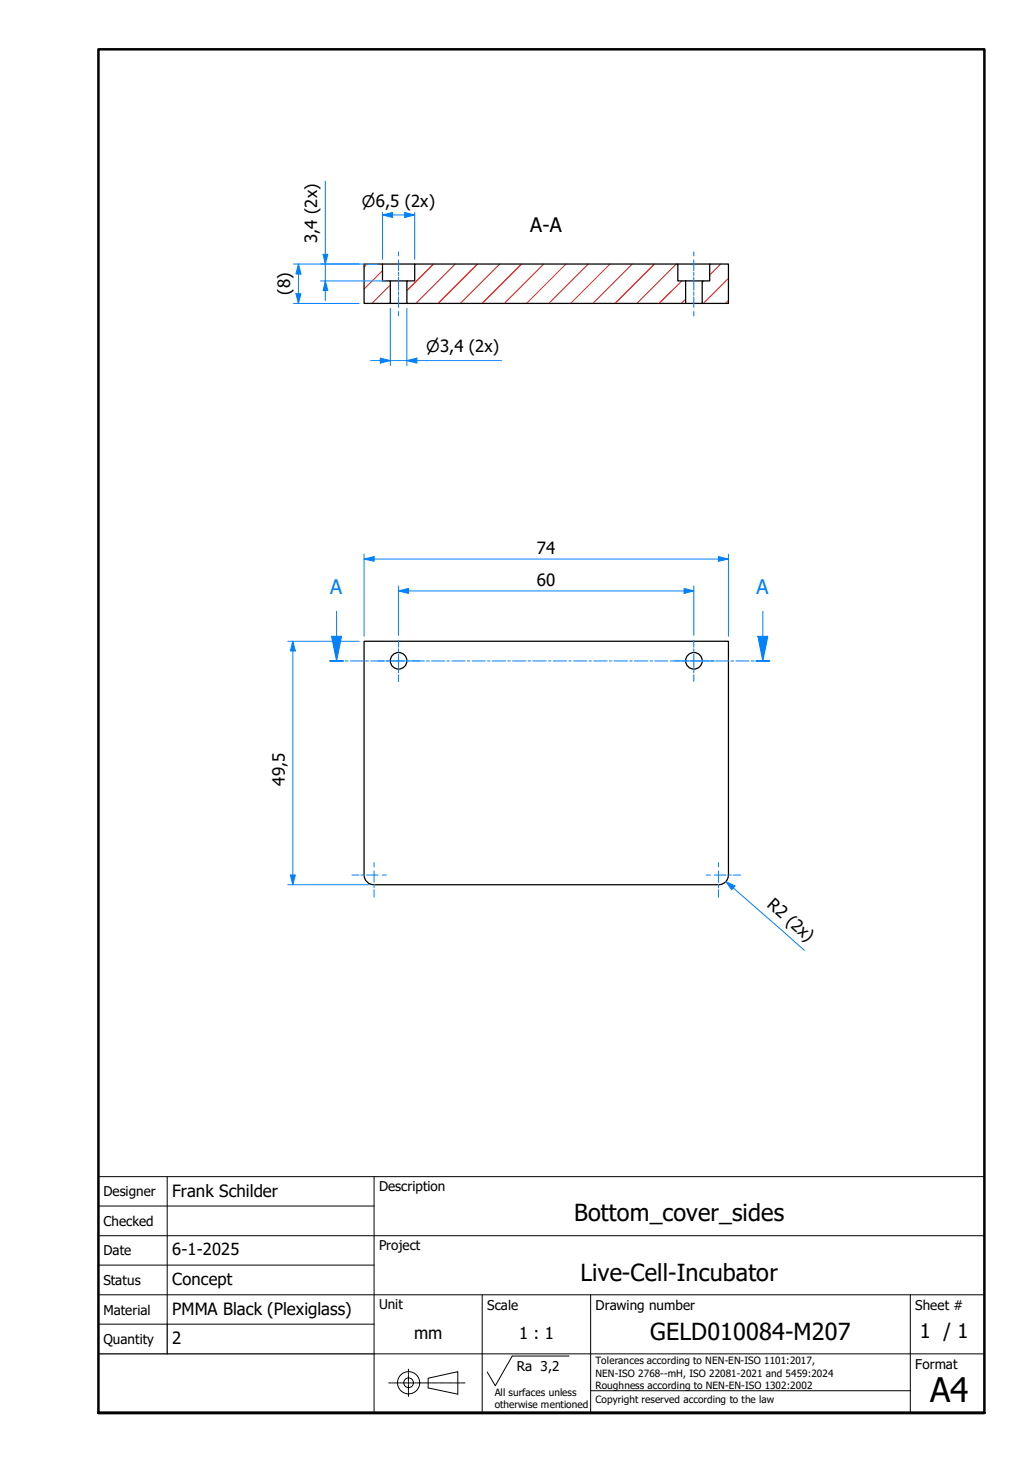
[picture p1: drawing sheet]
<svg xmlns="http://www.w3.org/2000/svg" width="210mm" height="297mm" viewBox="0 0 210 297" stroke-linecap="round" stroke-linejoin="round" font-family="sans-serif">
<!-- layer: Hatch -->
<g fill="none" stroke="#f00" stroke-width=".2">
<path d="M74.5 53.6l-.5 .7M77.7 55l-3.7 3.7M79.3 57.9l-3.7 3.7M88.1 53.6l-5.4 5.4M92.5 53.6l-8 8M97 53.6l-8 8M101.5 53.6l-8 8M106 53.6l-8 8M110.5 53.6l-8 8M115 53.6l-8 8M119.5 53.6l-8 8M124 53.6l-8 8"/>
<path d="M128.5 53.6l-8 8M133 53.6l-8 8M137.4 53.6l-8 8M138.6 57.1l-4.7 4.5M143 57.1l-.3 .3M146.4 53.6l-2.2 2.3M148 56.6l-5.1 5M139.3 60.8l-.9 .8M148 61.1l-.6 .5"/>
</g>
<!-- layer: Visible Edges(TU) -->
<g fill="none" stroke="#000" stroke-width=".25">
<path d="M74 53.6h3.7v3.5h1.6v4.5h-5.3zM77.7 53.6h6.6M79.3 57.1h3.4M84.3 53.6h53.4v3.5h1.6v4.5h-56.6v-4.5h1.6zM137.7 53.6h6.5M139.3 57.1h3.4M144.2 53.6h3.8v8h-5.3v-4.5h1.5zM79.3 61.6h3.4M139.3 61.6h3.4M74 177.8a2 2 0 0 0 2 2h70a2 2 0 0 0 2-2M74 177.8v-47.5h74v47.5"/>
<circle cx="81" cy="134.3" r="1.68"/>
<circle cx="141" cy="134.3" r="1.68"/>
</g>
<!-- layer: Section View Lines(TU) -->
<g fill="none" stroke="#0080ff" stroke-width=".2">
<path d="M67.1 134.3h2.6M68.4 129.3v5M70.2 134.3h.5M71.2 134.3h2.7M74.3 134.3h.6M75.3 134.3h2.7M78.4 134.3h.6M79.4 134.3h2.7M82.5 134.3h.6M83.6 134.3h2.6M86.7 134.3h.5M87.7 134.3h2.7"/>
<path d="M90.8 134.3h.5M91.8 134.3h2.7M94.9 134.3h.5M95.9 134.3h2.7M99.1 134.3h.5M100 134.3h2.7M103.2 134.3h.5M104.1 134.3h2.8M107.3 134.3h.5M108.3 134.3h2.7M111.4 134.3h.6M112.4 134.3h2.7"/>
<path d="M115.6 134.3h.5M116.5 134.3h2.8M119.7 134.3h.5M120.6 134.3h2.8M123.8 134.3h.5M124.8 134.3h2.7M128 134.3h.5M128.9 134.3h2.7M132.1 134.3h.5M133 134.3h2.7M136.2 134.3h.5M137.2 134.3h2.6"/>
<path d="M140.3 134.3h.5M141.3 134.3h2.7M144.4 134.3h.6M145.4 134.3h2.7M148.5 134.3h.6M149.5 134.3h2.7M152.7 134.3h.5M153.7 134.3h2.6"/>
</g>
<path d="M67.1 134.3h2.6M153.7 134.3h2.6" fill="none" stroke="#0080ff" stroke-width=".38"/>
<path d="M67.4 129.3h2l-1 5z" fill="#0080ff"/>
<path d="M67.4 129.3h2l-1 5zM68.4 124.2v5.1M155 129.3v5" fill="none" stroke="#0080ff" stroke-width=".2"/>
<path d="M154 129.3h2l-1 5z" fill="#0080ff"/>
<path d="M154 129.3h2l-1 5zM155 124.2v5.1" fill="none" stroke="#0080ff" stroke-width=".2"/>
<!-- layer: Visible (ISO) -->
<path d="M20 287.1v-277.1h180v277.1h-180h180" fill="none" stroke="#000" stroke-width=".51"/>
<!-- layer: Sketch Geometry(TU) -->
<g fill="none" stroke="#000" stroke-width=".2">
<path d="M20 239.1h180v48h-180zM34 239.1v29.9M76 239.1v48M20 245h56M20 251.1h180M20 257h56M20 269h56M20 263.1h180M76 275.1h124M98 263.1v24M104.1 275.5h11.5M120 263.1v24"/>
<path d="M185 263.1v24M120 282.6h65"/>
</g>
<path d="M20 275.1h56M34 269v6.1" fill="none" stroke="#000" stroke-width=".25"/>
<!-- layer: Leader Lines(TU) -->
<g fill="none" stroke="#000" stroke-width=".2">
<path d="M104.1 275.5l-3.5 6-1.6-2.7M87 280l6-1.3v4.6l-6-1.3z"/>
<circle cx="83" cy="280.9" r="2.25"/>
<circle cx="83" cy="280.9" r=".98"/>
</g>
<!-- layer: Centerline(TU) -->
<g fill="none" stroke="#000" stroke-width=".2">
<path d="M83 278.2v.6M83 279v.3M83 279.4v1.3M79 281h.5M79.6 281h.3M80 281h1.1M81.2 281h.3M81.6 281h1M82.7 281h.3M83 280.8v.3M83 281.3v1.2M83 282.6v.3"/>
<path d="M83 283.1v.6M83.1 281h1M84.3 281h.3M84.7 281h1M85.9 281h.2M86.2 281h1M87.4 281h.2M87.8 281h1M89 281h.2M89.3 281h1.1M90.5 281h.2M90.9 281h1"/>
<path d="M92.1 281h.2M92.5 281h1M93.6 281h.3M94 281h.5"/>
</g>
<!-- layer: Dimensions(TU) -->
<path d="M147.5 179.1l1.5 1.3" fill="none" stroke="#0080ff" stroke-width=".2"/>
<path d="M147.5 179.1l1.9 .9-.7 .8z" fill="#0080ff"/>
<path d="M81 120.1h2M147.5 179.1l1.9 .9-.7 .8zM149 180.4l14.4 12.7" fill="none" stroke="#0080ff" stroke-width=".2"/>
<!-- layer: Center Mark(TU) -->
<g fill="none" stroke="#0080ff" stroke-width=".2">
<path d="M76.8 134.3h1.4M78.5 134.3h.7M79.6 134.3h2.8M81 130.1v1.4M81 131.8v.7M81 132.9v2.8M81 136v.7M81 137.1v1.4M82.7 134.3h.7M83.8 134.3h1.4M136.8 134.3h1.4M138.6 134.3h.7"/>
<path d="M139.6 134.3h2.8M141 130.1v1.4M141 131.8v.7M141 132.9v2.8M141 136v.7M141 137.1v1.4M142.7 134.3h.7M143.8 134.3h1.4M71.5 177.8h1.5M73.3 177.8h.8M74.5 177.8h2.3M76 175.2v.9"/>
<path d="M76 177v2.2M76 179.6v.8M77.7 177.8h.8M143.5 177.8h.8M145.2 177.8h2.3M146 175.2v.9M146 177v2.2M146 179.6v.8M147.9 177.8h.7M149 177.8h1.5M76 180.8v1.5M146 180.8v1.5"/>
</g>
<!-- layer: Dimensions(TU) -->
<path d="M81 120.1l2-.5v1z" fill="#0080ff"/>
<path d="M81 120.1l2-.5v1zM139 120.1h2" fill="none" stroke="#0080ff" stroke-width=".2"/>
<path d="M139 119.6l2 .5-2 .5z" fill="#0080ff"/>
<path d="M74 113.6h2M81 119v10.1M139 119.6l2 .5-2 .5zM141 119v10.1M83 120.1h56" fill="none" stroke="#0080ff" stroke-width=".2"/>
<path d="M74 113.6l2-.5v.9z" fill="#0080ff"/>
<path d="M74 113.6l2-.5v.9zM146 113.6h2" fill="none" stroke="#0080ff" stroke-width=".2"/>
<path d="M146 113.1l2 .5-2 .4z" fill="#0080ff"/>
<path d="M74 112.6v16.7M76 113.6h70M146 113.1l2 .5-2 .4zM148 112.6v16.7M59.5 130.3v2" fill="none" stroke="#0080ff" stroke-width=".2"/>
<path d="M59.5 130.3l.5 2h-1z" fill="#0080ff"/>
<path d="M59.5 130.3l.5 2h-1zM59.5 177.8v2" fill="none" stroke="#0080ff" stroke-width=".2"/>
<path d="M59 177.8h1l-.5 2z" fill="#0080ff"/>
<path d="M77.3 73.3h2M58.5 130.3h14.5M59.5 132.3v45.5M58.5 179.8h16.5M59 177.8h1l-.5 2z" fill="none" stroke="#0080ff" stroke-width=".2"/>
<path d="M77.3 72.8l2 .5-2 .5z" fill="#0080ff"/>
<path d="M77.3 72.8l2 .5-2 .5zM82.7 73.3h2" fill="none" stroke="#0080ff" stroke-width=".2"/>
<path d="M82.7 73.3l2-.5v1z" fill="#0080ff"/>
<path d="M82.2 43.7h2.1M75.3 73.3h2M79.3 73.3h3.4M79.3 62.7v11.6M82.7 73.3l2-.5v1zM82.7 62.7v11.6M84.7 73.3h17.2" fill="none" stroke="#0080ff" stroke-width=".2"/>
<path d="M82.2 43.2l2.1 .5-2.1 .5z" fill="#0080ff"/>
<path d="M77.7 43.7h2.1M82.2 43.2l2.1 .5-2.1 .5z" fill="none" stroke="#0080ff" stroke-width=".2"/>
<path d="M77.7 43.7l2.1-.5v1z" fill="#0080ff"/>
<path d="M66.1 57.1v1.9M77.7 43.7l2.1-.5v1zM77.7 43.2v9.5M79.8 43.7h2.4M84.3 43.2v9.5" fill="none" stroke="#0080ff" stroke-width=".2"/>
<path d="M66.1 57.1l.5 1.9h-.9z" fill="#0080ff"/>
<path d="M66.1 57.1l.5 1.9h-.9zM66.1 51.7v1.9" fill="none" stroke="#0080ff" stroke-width=".2"/>
<path d="M65.7 51.7h.9l-.5 1.9z" fill="#0080ff"/>
<path d="M66.1 36.8v14.9M60.6 53.6v2.1M65.2 53.6h11.5M65.2 57.1h13.1M65.7 51.7h.9l-.5 1.9zM66.1 53.6v3.5M66.1 59v2.1" fill="none" stroke="#0080ff" stroke-width=".2"/>
<path d="M60.6 53.6l.6 2.1h-1.1z" fill="#0080ff"/>
<path d="M60.6 53.6l.6 2.1h-1.1zM60.6 59.7v1.9" fill="none" stroke="#0080ff" stroke-width=".2"/>
<path d="M60.1 59.7h1.1l-.6 1.9z" fill="#0080ff"/>
<path d="M59.6 53.6h13.4M60.1 59.7h1.1l-.6 1.9zM60.6 55.7v4M59.6 61.6h13.4" fill="none" stroke="#0080ff" stroke-width=".2"/>
<!-- layer: Centerline(TU) -->
<g fill="none" stroke="#0080ff" stroke-width=".2">
<path d="M81 51.2v.8M81 52.8v2.2M81 55.3v.7M81 56.3v2.7M81 59.3v.7M141 51.2v.8M141 52.8v2.2M141 55.3v.7M141 56.3v2.7M141 59.3v.7M81 60.3v2.2M81 63.3v.9"/>
<path d="M141 60.3v2.2M141 63.3v.9"/>
</g>
<text font-size="6.9" x="189" y="284.8">A4</text>
<g font-size="4.8">
<text x="116.6" y="248">Bottom_cover_sides</text>
<text x="118" y="260.3">Live-Cell-Incubator</text>
<text x="132.1" y="272.3">GELD010084-M207</text>
</g>
<g font-size="4.1">
<text x="107.8" y="47.2">A-A</text>
<text x="186.9" y="271.8">1 / 1</text>
</g>
<g font-size="4.1" fill="#0080ff">
<text x="67.1" y="120.7">A</text>
<text x="153.7" y="120.7">A</text>
</g>
<g font-size="3.4">
<text x="64.5" y="49.4" transform="rotate(-90 64.5 49.4)">3,4 (2x)</text>
<text x="58.9" y="59.9" transform="rotate(-90 58.9 59.9)">(8)</text>
<text x="109.1" y="112.6">74</text>
<text x="109.1" y="119">60</text>
<text x="57.8" y="159.6" transform="rotate(-90 57.8 159.6)">49,5</text>
<text x="155.7" y="184.1" transform="rotate(41 155.7 184.1)">R2 (2x)</text>
<text x="35" y="243.1">Frank Schilder</text>
<text x="35" y="255.1">6-1-2025</text>
<text x="35" y="261.1">Concept</text>
<text x="35" y="267.1">PMMA Black (Plexiglass)</text>
<text x="35" y="273.1">2</text>
<text x="84.1" y="272">mm</text>
<text x="105.5" y="272">1 : 1</text>
</g>
<g font-size="3.2">
<text x="73.5" y="42">⌀6,5 (2x)</text>
<text x="86.6" y="71.6">⌀3,4 (2x)</text>
</g>
<g font-size="2.7">
<text x="21" y="243.1">Designer</text>
<text x="77" y="242">Description</text>
<text x="21" y="249.1">Checked</text>
<text x="21" y="255.1">Date</text>
<text x="77" y="254">Project</text>
<text x="21" y="261.1">Status</text>
<text x="21" y="267.1">Material</text>
<text x="77" y="266.1">Unit</text>
<text x="99" y="266.1">Scale</text>
<text x="121" y="266.1">Drawing number</text>
<text x="186" y="266.1">Sheet #</text>
<text x="21" y="273.1">Quantity</text>
<text x="105" y="278.6">Ra 3,2</text>
<text x="186" y="278.1">Format</text>
</g>
<g font-size="2">
<text x="121" y="277.2">Tolerances according to NEN-EN-ISO 1101:2017,</text>
<text x="121" y="279.7">NEN-ISO 2768--mH, ISO 22081-2021 and 5459:2024</text>
<text x="100.5" y="283.6">All surfaces unless</text>
<text x="100.5" y="286.1">otherwise mentioned</text>
<text x="121" y="285.1">Copyright reserved according to the law</text>
<text x="121" y="282.1">Roughness according to NEN-EN-ISO 1302:2002</text>
</g>
</svg>
